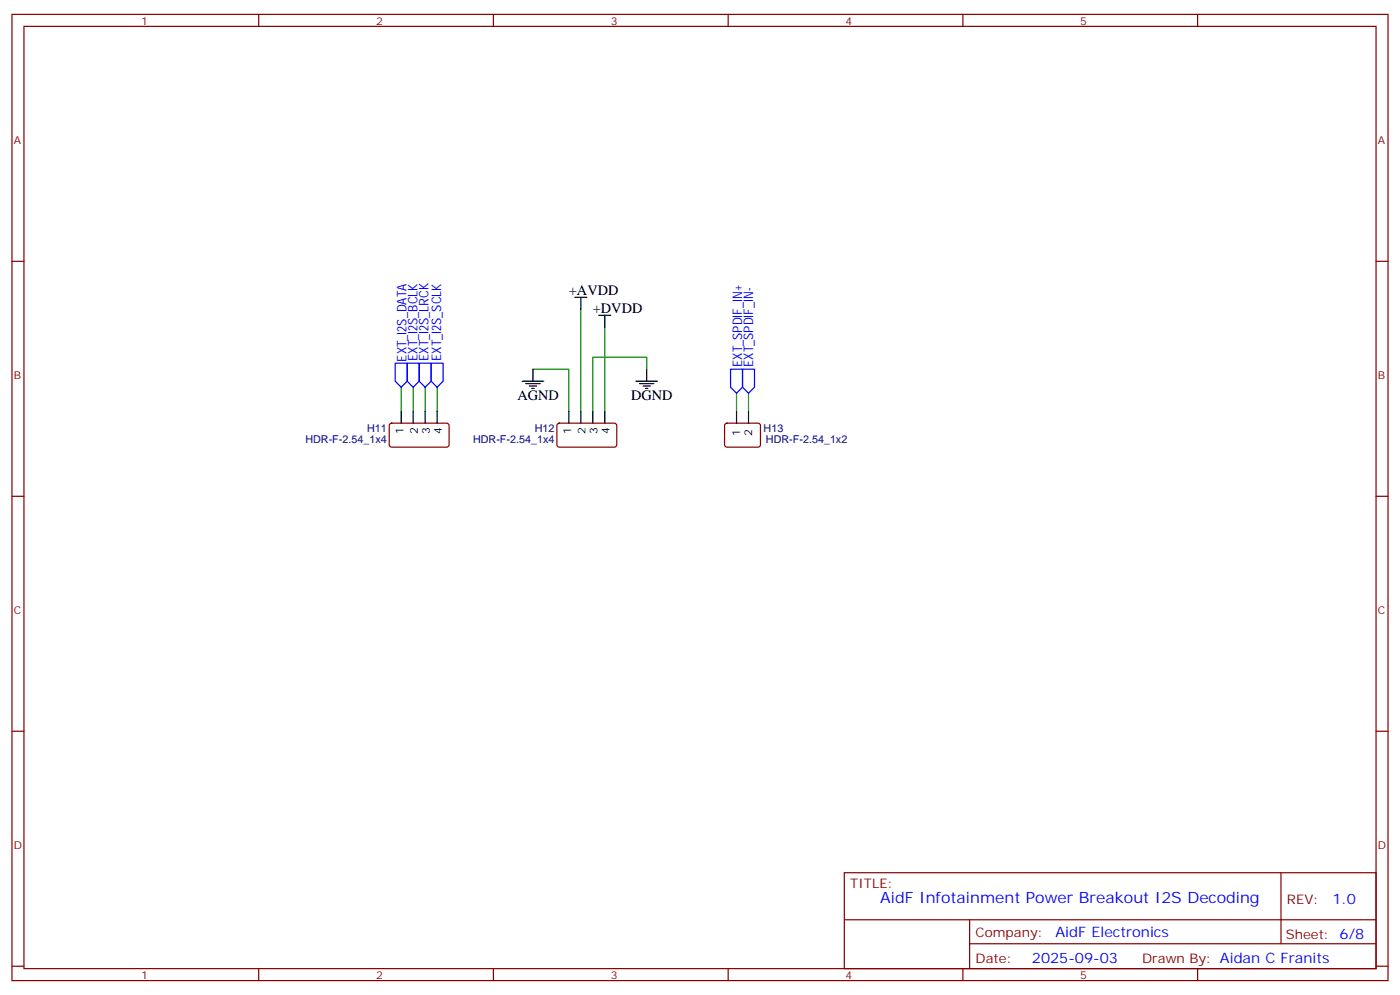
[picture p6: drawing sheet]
<svg xmlns="http://www.w3.org/2000/svg" width="412mm" height="293mm" viewBox="0 0 412 293" stroke-linecap="round" stroke-linejoin="round" font-family="sans-serif">
<g fill="none" stroke="#870000" stroke-width=".35">
<path d="M3.5 4.2h405.4v284.4h-405.4zM7.1 7.8h398.2v277.2h-398.2zM76.2 4.2v3.6M145.3 4.2v3.6M214.5 4.2v3.6M283.6 4.2v3.6M352.8 4.2v3.6M3.5 76.9h3.6M405.3 76.9h3.6M114.9 124.7l.5-.2 16.5 .1 .4 .6-.1 6-.6 .4-16.5-.1-.4-.6v-5.7zM164.3 124.7l.4-.2 16.5 .1 .5 .6-.1 6-.6 .4-16.5-.1-.5-.6v-5.7zM213.7 124.7l.4-.2 9.5 .1 .4 .6-.1 6-.6 .4-9.4-.1-.5-.6v-5.7z"/>
<path d="M3.5 146.1h3.6M405.3 146.1h3.6M3.5 215.2h3.6M405.3 215.2h3.6M248.7 256.8h156.6v28.2h-156.6zM377.3 256.8v20.9M248.7 270.7h156.5M285.6 277.7h119.6M285.6 270.7v14.1M3.5 284.3h3.6M76.2 285v3.6M145.3 285v3.6"/>
<path d="M214.5 285v3.6M283.6 285v3.6M352.8 285v3.6M405.3 284.3h3.6"/>
</g>
<path d="M171.1 91v30M178.2 96.3v24.7M118.2 113.9v7.1M121.7 113.9v7.1M125.2 113.9v7.1M128.8 113.9v7.1M157 108.7h10.6v12.3M190.5 108.7v-3.6h-15.9v15.9M217 115.7v5.3M220.5 115.7v5.3" fill="none" stroke="#008700" stroke-width=".35"/>
<path d="M116.4 106.9h3.5v5.3l-1.7 1.7-1.8-1.7zM119.9 106.9h3.6v5.3l-1.8 1.7-1.8-1.7zM123.5 106.9h3.5v5.3l-1.8 1.7-1.7-1.7zM127 106.9h3.5v5.3l-1.7 1.7-1.8-1.7zM215.2 108.7h3.5v5.2l-1.7 1.8-1.8-1.8zM218.7 108.7h3.5v5.2l-1.7 1.8-1.8-1.8z" fill="none" stroke="#00f" stroke-width=".35"/>
<g fill="none" stroke="#000" stroke-width=".35">
<path d="M169.3 87.5h3.6M171.1 87.5v3.5M176.4 92.8h3.5M178.2 92.8v3.5M153.8 112.2h6.4M154.9 112.9h4.2M155.9 113.6h2.1M156.6 114.3h.7M157 108.7v3.5M187.3 112.2h6.4M188.4 112.9h4.2M189.4 113.6h2.2"/>
<path d="M190.1 114.3h.8M190.5 108.7v3.5M118.2 121v3.5M121.7 121v3.5M125.2 121v3.5M128.8 121v3.5M167.6 121v3.5M171.1 121v3.5M174.6 121v3.5M178.2 121v3.5M217 121v3.5M220.5 121v3.5"/>
</g>
<text font-size="4.6" fill="#00f" x="259.3" y="265.6">AidF Infotainment Power Breakout I2S Decoding</text>
<g font-size="4.2">
<text x="167.6" y="86.8">+AVDD</text>
<text x="174.6" y="92.1">+DVDD</text>
<text x="152.4" y="117.8">AGND</text>
<text x="185.9" y="117.8">DGND</text>
</g>
<g font-size="4.2" fill="#00f">
<text x="392.5" y="266.1">1.0</text>
<text x="310.9" y="275.6">AidF Electronics</text>
<text x="304" y="283.4">2025-09-03</text>
</g>
<g font-size="3.9" fill="#00f">
<text x="119.7" y="106.4" transform="rotate(-90 119.7 106.4)">EXT_I2S_DATA</text>
<text x="122.9" y="106.2" transform="rotate(-90 122.9 106.2)">EXT_I2S_BCLK</text>
<text x="126.3" y="106.2" transform="rotate(-90 126.3 106.2)">EXT_I2S_LRCK</text>
<text x="130" y="106.2" transform="rotate(-90 130 106.2)">EXT_I2S_SCLK</text>
<text x="218.6" y="107.9" transform="rotate(-90 218.6 107.9)">EXT_SPDIF_IN+</text>
<text x="221.9" y="108" transform="rotate(-90 221.9 108)">EXT_SPDIF_IN-</text>
</g>
<g font-size="3.9" fill="#800">
<text x="250.5" y="261.4">TITLE:</text>
<text x="379.1" y="266.1">REV:</text>
<text x="287.4" y="275.6">Company:</text>
<text x="378.7" y="276.2">Sheet: 6/8</text>
<text x="287.4" y="283.3">Date:</text>
<text x="336.4" y="283.4">Drawn By: Aidan C Franits</text>
</g>
<g font-size="3.2" fill="#800">
<text x="41.6" y="7.2">1</text>
<text x="110.8" y="7.2">2</text>
<text x="179.9" y="7.2">3</text>
<text x="249.1" y="7.2">4</text>
<text x="318.2" y="7.2">5</text>
<text x="4.1" y="42.3">A</text>
<text x="405.9" y="42.3">A</text>
<text x="4.1" y="111.5">B</text>
<text x="405.9" y="111.5">B</text>
<text x="4.1" y="180.6">C</text>
<text x="405.9" y="180.6">C</text>
<text x="4.1" y="249.8">D</text>
<text x="405.9" y="249.8">D</text>
<text x="41.6" y="288">1</text>
<text x="110.8" y="288">2</text>
<text x="179.9" y="288">3</text>
<text x="249.1" y="288">4</text>
<text x="318.2" y="288">5</text>
</g>
<g font-size="3.2" fill="#000080">
<text x="90" y="130.3">HDR-F-2.54_1x4</text>
<text x="108.1" y="127.1">H11</text>
<text x="139.3" y="130.3">HDR-F-2.54_1x4</text>
<text x="157.5" y="127.1">H12</text>
<text x="224.9" y="127.3">H13</text>
<text x="225.6" y="130.5">HDR-F-2.54_1x2</text>
</g>
<g font-size="3.2">
<text x="118.9" y="127.9" transform="rotate(-90 118.9 127.9)">1</text>
<text x="123.1" y="127.9" transform="rotate(-90 123.1 127.9)">2</text>
<text x="126.6" y="127.9" transform="rotate(-90 126.6 127.9)">3</text>
<text x="130.2" y="127.9" transform="rotate(-90 130.2 127.9)">4</text>
<text x="168.3" y="127.9" transform="rotate(-90 168.3 127.9)">1</text>
<text x="172.5" y="127.9" transform="rotate(-90 172.5 127.9)">2</text>
<text x="176" y="127.9" transform="rotate(-90 176 127.9)">3</text>
<text x="179.6" y="127.9" transform="rotate(-90 179.6 127.9)">4</text>
<text x="218" y="128.3" transform="rotate(-90 218 128.3)">1</text>
<text x="221.5" y="128.3" transform="rotate(-90 221.5 128.3)">2</text>
</g>
</svg>
